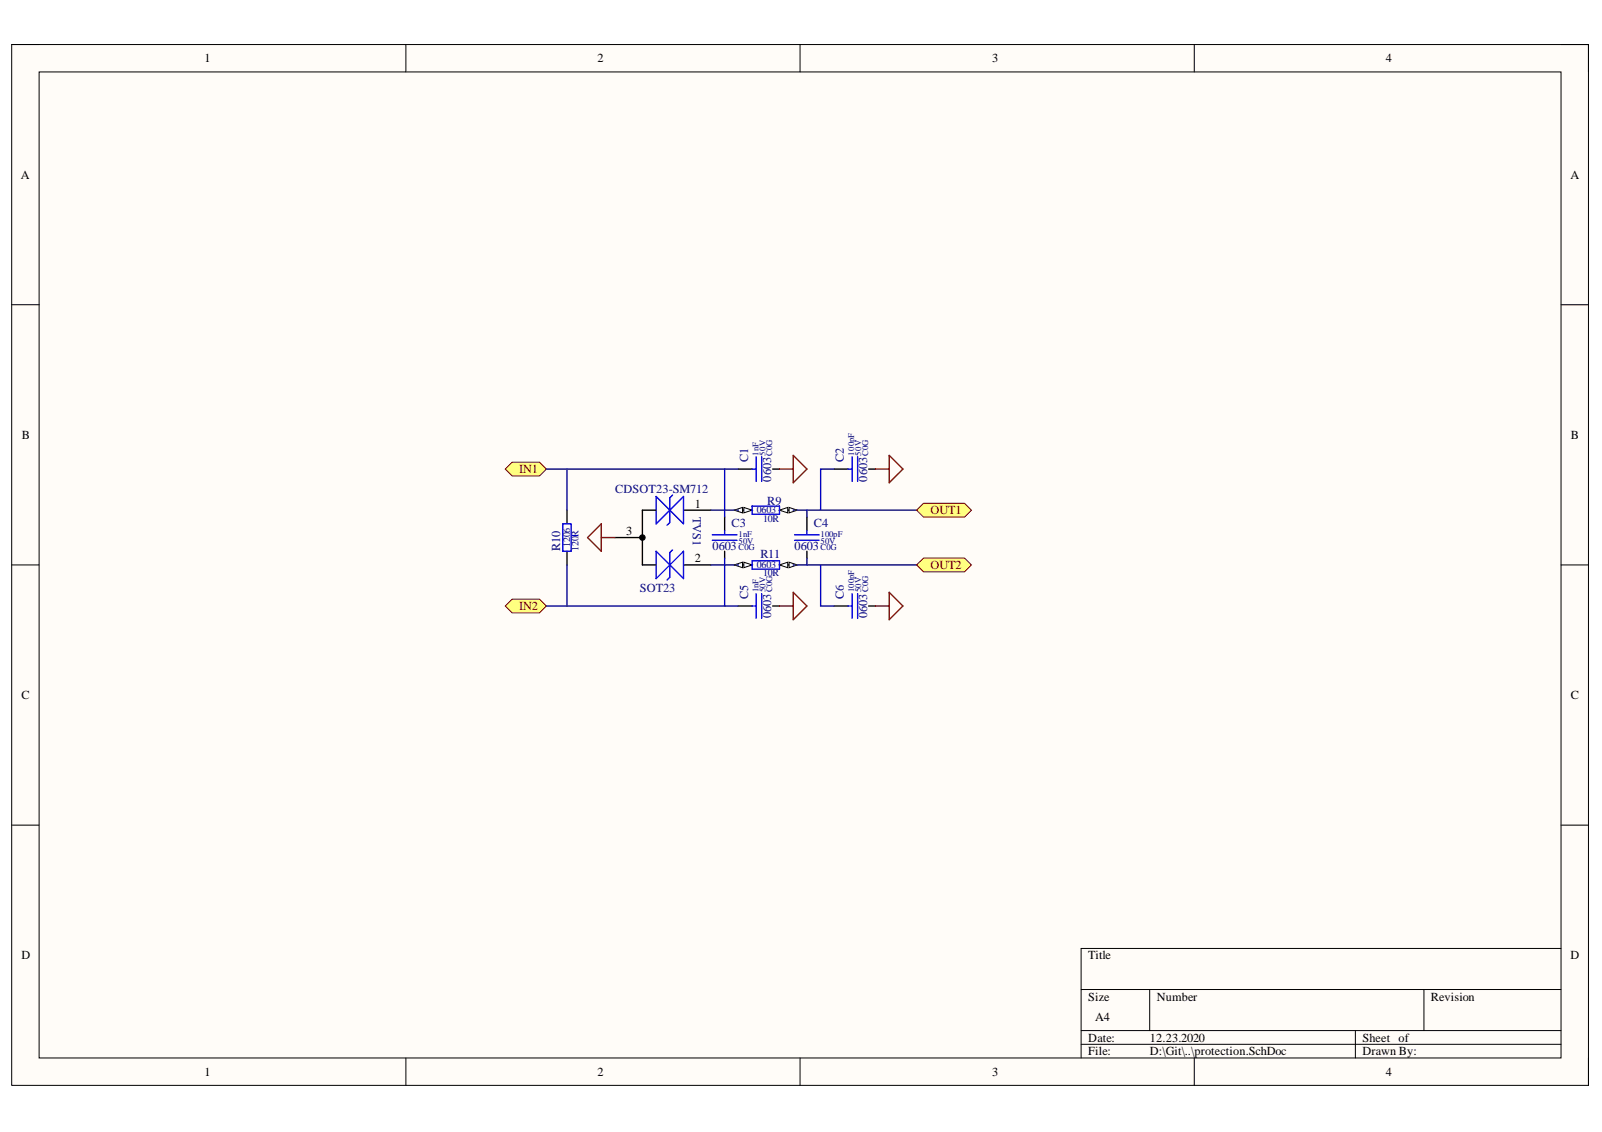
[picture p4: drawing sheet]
<svg xmlns="http://www.w3.org/2000/svg" width="297mm" height="210mm" viewBox="0 0 297 210" stroke-linecap="round" stroke-linejoin="round" font-family="sans-serif">
<path d="M2.2 8.3h292.3v193h-292.3z" fill-rule="evenodd" fill="#fffcf8"/>
<path d="M2.2 8.3h292.3v193h-292.3z" fill="none" stroke="#000" stroke-width=".19"/>
<path d="M7.3 13.3h282.1v182.9h-282.1z" fill-rule="evenodd" fill="#fffcf8"/>
<g fill="none" stroke="#000" stroke-width=".19">
<path d="M2.2 8.3h5.1M7.3 13.3h282.1v182.9h-282.1zM75.3 8.3v5M148.3 8.3v5M221.4 8.3v5M289.4 8.3h5.1v5M2.2 56.5h5.1M289.4 56.5h5.1M2.2 104.8h5.1M289.4 104.8h5.1M2.2 153h5.1M289.4 153h5.1"/>
<path d="M289.4 175.9h-88.9v20.3M75.3 196.2v5.1M148.3 196.2v5.1M200.5 183.5h88.9M200.5 191.1h88.9M200.5 193.6h88.9M213.2 183.5v7.6M221.4 196.2v5.1M251.3 191.1v5.1M264 183.5v7.6M294.5 196.2v5.1"/>
</g>
<path d="M144.5 94.6h2.6" fill="none" stroke="#000" stroke-width=".25"/>
<path d="M144.5 94.6l1.6-.5v1z" fill="#f8fcff"/>
<path d="M144.5 94.6l1.6-.5v1z" fill="none" stroke="#000" stroke-width=".19"/>
<path d="M146.3 94.1l1.5 .5-1.5 .5z" fill="#f8fcff"/>
<path d="M146.3 94.1l1.5 .5-1.5 .5z" fill="none" stroke="#000" stroke-width=".19"/>
<path d="M136.9 94.6h2.5" fill="none" stroke="#000" stroke-width=".25"/>
<path d="M137.9 94.1l1.5 .5-1.5 .5z" fill="#f8fcff"/>
<path d="M137.9 94.1l1.5 .5-1.5 .5z" fill="none" stroke="#000" stroke-width=".19"/>
<path d="M136.1 94.6l1.6-.5v1z" fill="#f8fcff"/>
<path d="M136.1 94.6l1.6-.5v1z" fill="none" stroke="#000" stroke-width=".19"/>
<path d="M139.4 93.8h5.1v1.6h-5.1z" fill="none" stroke="#00f" stroke-width=".25"/>
<path d="M144.5 104.8h2.6" fill="none" stroke="#000" stroke-width=".25"/>
<path d="M144.5 104.8l1.6-.6v1.1z" fill="#f8fcff"/>
<path d="M144.5 104.8l1.6-.6v1.1z" fill="none" stroke="#000" stroke-width=".19"/>
<path d="M146.3 104.2l1.5 .6-1.5 .5z" fill="#f8fcff"/>
<path d="M146.3 104.2l1.5 .6-1.5 .5z" fill="none" stroke="#000" stroke-width=".19"/>
<path d="M136.9 104.8h2.5" fill="none" stroke="#000" stroke-width=".25"/>
<path d="M137.9 104.2l1.5 .6-1.5 .5z" fill="#f8fcff"/>
<path d="M137.9 104.2l1.5 .6-1.5 .5z" fill="none" stroke="#000" stroke-width=".19"/>
<path d="M136.1 104.8l1.6-.6v1.1z" fill="#f8fcff"/>
<g fill="none" stroke="#000" stroke-width=".19">
<path d="M136.1 104.8l1.6-.6v1.1z"/>
<circle cx="119.1" cy="99.7" r=".51"/>
</g>
<g fill="none" stroke="#00f" stroke-width=".25">
<path d="M104.4 97.1h1.5v5.1h-1.5zM121.7 92.1l5 5v-5l-5 5zM124.7 91.8l-.5 .5v4.6l-.5 .5M132.1 99.2h4.6M134.4 98.4v.8M139.4 87h.8M140.2 84.7v4.6M141.2 84.7v4.6M147.3 99.2h4.6M149.6 98.4v.8M157.2 87h.8M158 84.7v4.6"/>
<path d="M159 84.7v4.6M121.7 102.2v5.1l5-5.1v5.1zM124.7 102l-.5 .5v4.5l-.5 .6M132.1 100.2h4.6M139.4 104h5.1v1.5h-5.1zM139.4 112.4h.8M140.2 110.1v4.6M141.2 110.1v4.6M147.3 100.2h4.6M157.2 112.4h.8M158 110.1v4.6M159 110.1v4.6"/>
</g>
<g fill="none" stroke="#000" stroke-width=".25">
<path d="M105.1 94.6v2.5M114 99.7h5.1M121.7 94.6h-2.6v10.2h2.6M126.7 94.6h5.1M134.4 95.9v2.5M136.9 87h2.5M143.3 87h1.2M149.6 95.9v2.5M154.7 87h2.5M161.1 87h1.2M105.1 102.2v2.6M126.7 104.8h5.1"/>
<path d="M134.4 102.2v1.3M136.9 112.4h2.5M143.3 112.4h1.2M149.6 102.2v1.3M154.7 112.4h2.5M161.1 112.4h1.2"/>
</g>
<circle cx="119.1" cy="99.7" r=".51" fill="#000"/>
<path d="M108.9 99.7l2.6-2.6v5.1zM111.5 99.7h2.5M144.5 87h2.6M147.1 84.4l2.5 2.6-2.5 2.5zM162.3 87h2.6M164.9 84.4l2.5 2.6-2.5 2.5zM144.5 112.4h2.6M147.1 109.8l2.5 2.6-2.5 2.5zM162.3 112.4h2.6M164.9 109.8l2.5 2.6-2.5 2.5z" fill="none" stroke="#800000" stroke-width=".25"/>
<path d="M93.7 87l1.3-1.3h5l1.3 1.3-1.3 1.2h-5z" fill-rule="evenodd" fill="#ffff80"/>
<path d="M93.7 87l1.3-1.3h5l1.3 1.3-1.3 1.2h-5z" fill="none" stroke="#800000" stroke-width=".19"/>
<path d="M93.7 112.4l1.3-1.3h5l1.3 1.3-1.3 1.2h-5z" fill-rule="evenodd" fill="#ffff80"/>
<path d="M93.7 112.4l1.3-1.3h5l1.3 1.3-1.3 1.2h-5z" fill="none" stroke="#800000" stroke-width=".19"/>
<g fill="none" stroke="#000080" stroke-width=".25">
<path d="M101.3 87h33.1v8.9M105.1 87v7.6M131.8 94.6h5.1M134.4 87h2.5M147.1 94.6h2.5v1.3M152.2 94.6h17.8M154.7 87h-2.5v7.6h-2.6M105.1 104.8v7.6M131.8 104.8h5.1M134.4 103.5v8.9h-33.1M134.4 112.4h2.5M149.6 103.5v1.3h-2.5"/>
<path d="M149.6 104.8h2.6v7.6h2.5M152.2 104.8h17.8"/>
</g>
<path d="M170 94.6l1.2-1.3h7.7l1.2 1.3-1.2 1.3h-7.7z" fill-rule="evenodd" fill="#ffff80"/>
<path d="M170 94.6l1.2-1.3h7.7l1.2 1.3-1.2 1.3h-7.7z" fill="none" stroke="#800000" stroke-width=".19"/>
<path d="M170 104.8l1.2-1.3h7.7l1.2 1.3-1.2 1.2h-7.7z" fill-rule="evenodd" fill="#ffff80"/>
<path d="M170 104.8l1.2-1.3h7.7l1.2 1.3-1.2 1.2h-7.7z" fill="none" stroke="#800000" stroke-width=".19"/>
<g font-size="2.3">
<text x="37.9" y="11.6">1</text>
<text x="110.8" y="11.6">2</text>
<text x="183.9" y="11.6">3</text>
<text x="256.9" y="11.6">4</text>
<text x="3.9" y="33.1">A</text>
<text x="291.2" y="33.1">A</text>
<text x="4.1" y="81.4">B</text>
<text x="291.3" y="81.4">B</text>
<text x="128.8" y="94.1">1</text>
<text x="116.1" y="99.2">3</text>
<text x="128.8" y="104.2">2</text>
<text x="4" y="129.6">C</text>
<text x="291.3" y="129.6">C</text>
<text x="4" y="177.8">D</text>
<text x="201.8" y="177.8">Title</text>
<text x="291.2" y="177.8">D</text>
<text x="201.8" y="185.5">Size</text>
<text x="214.5" y="185.5">Number</text>
<text x="265.3" y="185.5">Revision</text>
<text x="203.1" y="189.3">A4</text>
<text x="201.8" y="193.1">Date:</text>
<text x="201.8" y="195.7">File:</text>
<text x="213.2" y="193.1">12.23.2020</text>
<text x="213.2" y="195.7">D:\Git\..\protection.SchDoc</text>
<text x="252.6" y="193.1">Sheet of</text>
<text x="252.6" y="195.7">Drawn By:</text>
<text x="37.9" y="199.5">1</text>
<text x="110.8" y="199.5">2</text>
<text x="183.9" y="199.5">3</text>
<text x="256.9" y="199.5">4</text>
</g>
<g font-size="2.3" fill="#800000">
<text x="96.2" y="87.7">IN1</text>
<text x="172.5" y="95.4">OUT1</text>
<text x="172.5" y="105.5">OUT2</text>
<text x="96.2" y="113.1">IN2</text>
</g>
<g font-size="2.3" fill="#000080">
<text x="138.7" y="85.7" transform="rotate(-90 138.7 85.7)">C1</text>
<text x="143" y="89.3" transform="rotate(-90 143 89.3)">0603</text>
<text x="156.5" y="85.7" transform="rotate(-90 156.5 85.7)">C2</text>
<text x="160.8" y="89.3" transform="rotate(-90 160.8 89.3)">0603</text>
<text x="114.1" y="91.5">CDSOT23-SM712</text>
<text x="128.5" y="95.9" transform="rotate(90 128.5 95.9)">TVS1</text>
<text x="142.3" y="93.6">R9</text>
<text x="132.1" y="102">0603</text>
<text x="135.7" y="97.7">C3</text>
<text x="147.3" y="102">0603</text>
<text x="150.9" y="97.7">C4</text>
<text x="103.9" y="102.2" transform="rotate(-90 103.9 102.2)">R10</text>
<text x="141" y="103.5">R11</text>
<text x="118.7" y="109.8">SOT23</text>
<text x="138.7" y="111.1" transform="rotate(-90 138.7 111.1)">C5</text>
<text x="156.5" y="111.1" transform="rotate(-90 156.5 111.1)">C6</text>
<text x="143" y="114.6" transform="rotate(-90 143 114.6)">0603</text>
<text x="160.8" y="114.6" transform="rotate(-90 160.8 114.6)">0603</text>
</g>
<g font-size="1.9" fill="#000080">
<text x="140.3" y="95.2">0603</text>
<text x="105.7" y="101.5" transform="rotate(-90 105.7 101.5)">1206</text>
<text x="141.5" y="96.7">10R</text>
<text x="107.2" y="102.2" transform="rotate(-90 107.2 102.2)">120R</text>
<text x="140.3" y="105.3">0603</text>
<text x="141.5" y="106.9">10R</text>
</g>
<g font-size="1.6" fill="#000080">
<text x="140.6" y="84.5" transform="rotate(-90 140.6 84.5)">1nF</text>
<text x="141.9" y="84.5" transform="rotate(-90 141.9 84.5)">50V</text>
<text x="143.2" y="84.5" transform="rotate(-90 143.2 84.5)">C0G</text>
<text x="158.4" y="84.5" transform="rotate(-90 158.4 84.5)">100pF</text>
<text x="159.7" y="84.5" transform="rotate(-90 159.7 84.5)">50V</text>
<text x="160.9" y="84.5" transform="rotate(-90 160.9 84.5)">C0G</text>
<text x="136.9" y="100.8">50V</text>
<text x="136.9" y="99.5">1nF</text>
<text x="152.1" y="100.8">50V</text>
<text x="152.1" y="99.5">100pF</text>
<text x="136.9" y="102">C0G</text>
<text x="152.1" y="102">C0G</text>
<text x="140.6" y="109.8" transform="rotate(-90 140.6 109.8)">1nF</text>
<text x="141.9" y="109.8" transform="rotate(-90 141.9 109.8)">50V</text>
<text x="143.2" y="109.8" transform="rotate(-90 143.2 109.8)">C0G</text>
<text x="158.4" y="109.8" transform="rotate(-90 158.4 109.8)">100pF</text>
<text x="159.7" y="109.8" transform="rotate(-90 159.7 109.8)">50V</text>
<text x="160.9" y="109.8" transform="rotate(-90 160.9 109.8)">C0G</text>
</g>
</svg>
